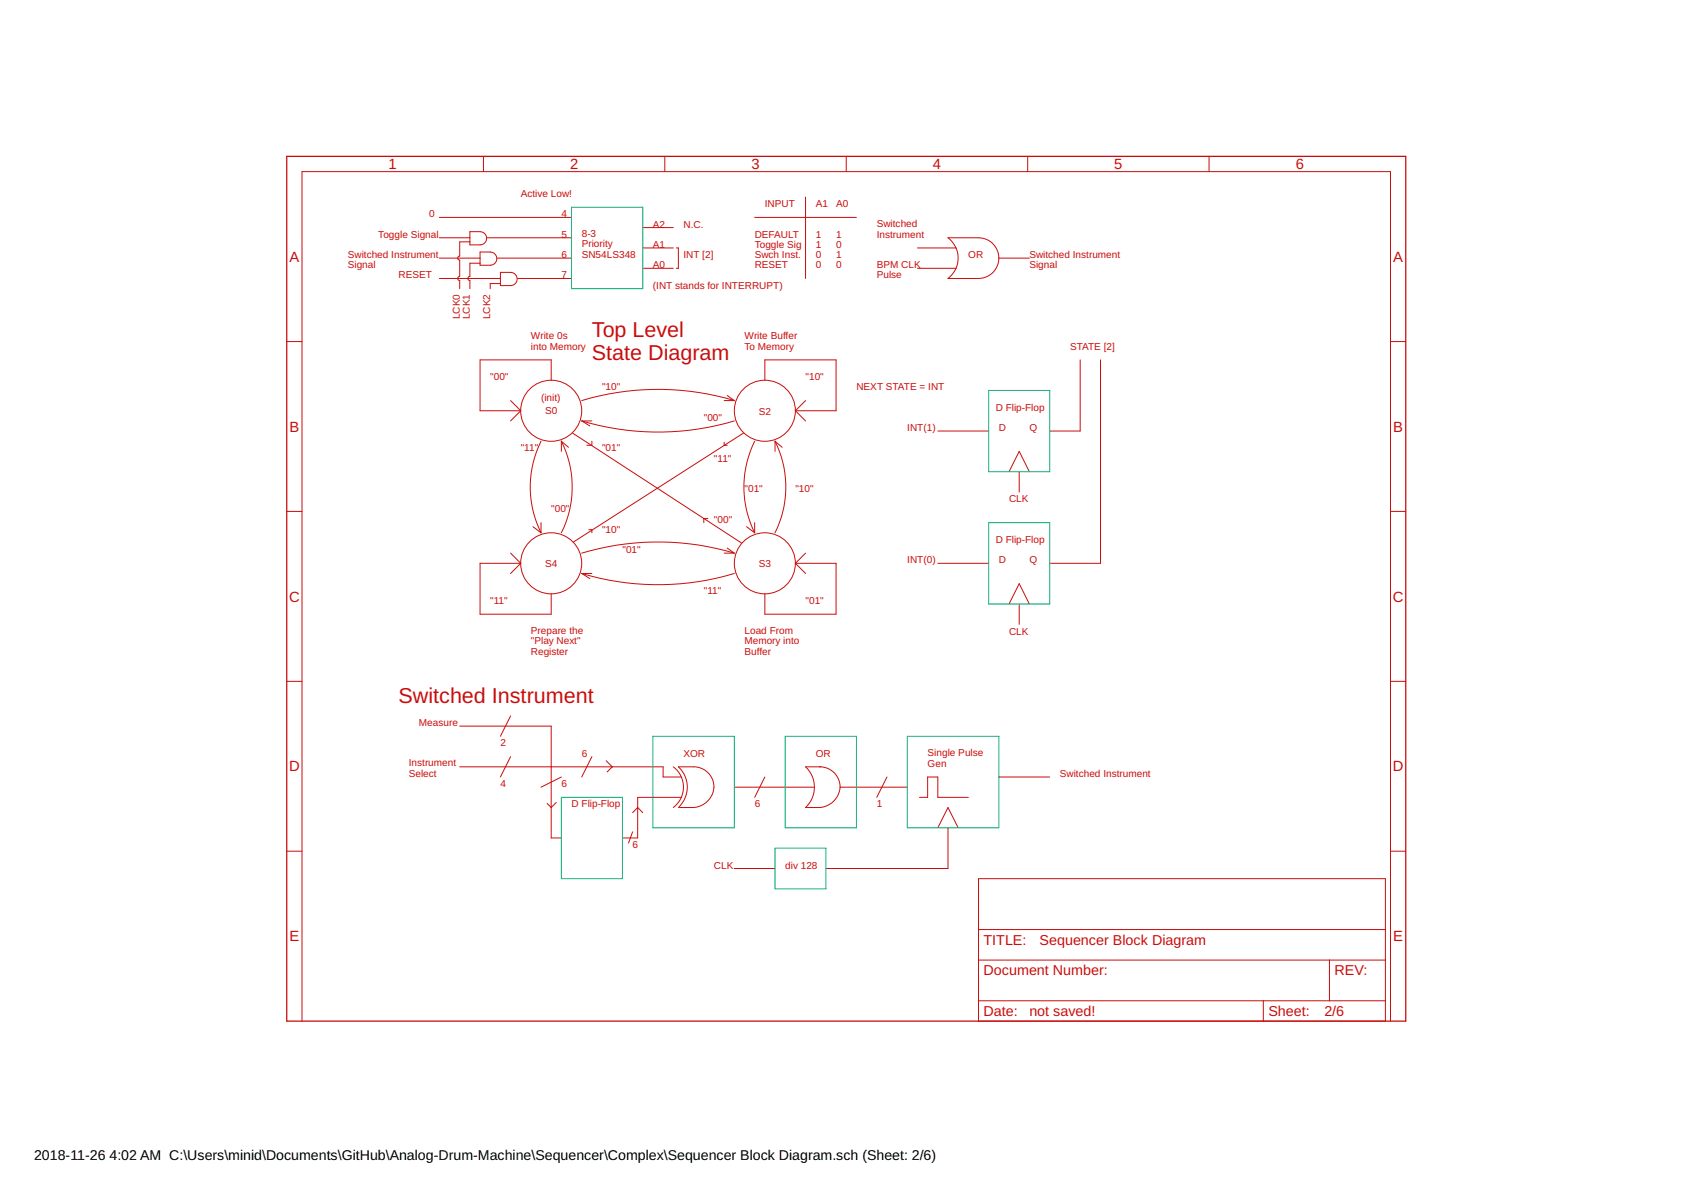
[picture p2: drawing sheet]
<svg xmlns="http://www.w3.org/2000/svg" width="420mm" height="297mm" viewBox="0 0 420 297" stroke-linecap="round" stroke-linejoin="round" font-family="sans-serif">
<g fill="none" stroke="#c90d0c" stroke-width=".25">
<path d="M120.7 39v3.8M166 39v3.8M211.3 39v3.8M256.6 39v3.8M301.8 39v3.8M109.7 54.3h33M109.7 59.4h7.6M117.3 57.8h2.5a1.65 1.65 0 0 1 1.7 1.7 1.65 1.65 0 0 1-1.7 1.6h-2.5zM121.6 59.4h21.1M160.5 56.8h7.6M188.4 54.3h25.4M201.1 49.2v20.3"/>
<path d="M236.7 59.4h7.6a5.1 5.1 0 0 1 5.1 5 5.1 5.1 0 0 1-5.1 5.1h-7.6a6.4 6.4 0 0 0 0-10.1zM109.7 64.4h10.1M109.7 69.5h15.2M117.3 60.4h-2.5v3.5a.51 .51 0 0 0-.5 .5 .51 .51 0 0 0 .5 .5v4.1a.51 .51 0 0 0-.5 .5 .51 .51 0 0 0 .5 .5v2.1M119.8 62.9h2.6a1.65 1.65 0 0 1 1.6 1.7 1.65 1.65 0 0 1-1.6 1.6h-2.6zM119.8 65.7h-2.5v3.3a.51 .51 0 0 0-.5 .5 .51 .51 0 0 0 .5 .5v2.1M124.2 64.4h18.5M124.9 68h2.6a1.65 1.65 0 0 1 1.6 1.6 1.65 1.65 0 0 1-1.6 1.7h-2.6zM124.9 70.8h-2.5v1.3M129.2 69.5h13.5M160.5 61.9h7.6M160.5 67h7.6"/>
<path d="M168.8 61.9h.6v5.1h-.6M229 61.9h9.7M229 67h9.7M249.4 64.4h7.6M71.6 85.3h3.8M127.5 100l2.5 2.5M137.6 94.9v-5.1h-17.8v12.7h10.2M145.2 100a66.1 66.1 0 0 1 38.1 0M180.8 100h2.5M181.5 98.7l1.8 1.3M190.9 94.9v-5.1h17.8v12.7h-10.1M201.1 100l-2.5 2.5"/>
<path d="M269.7 89.8v17.8h-7.6M274.7 89.8v50.8h-12.6M347.1 85.3h3.8M130 102.5l-2.5 2.6M135.1 110.1a25.6 25.6 0 0 0 0 22.9M140.1 110.1a25.6 25.6 0 0 1 0 22.9M140.1 110.1l1.8 1.6M140.1 110.1v2.6M142.9 108.1l42.2 27.4M145.2 105.1a66.6 66.6 0 0 0 38.1 0M145.2 105.1h2.6M145.2 105.1l2.1 1.2"/>
<path d="M147.8 110.1v1h-1.3M180.8 110.4v.7h.7M185.6 108.1l-42.4 27.2M188.4 110.1a25.6 25.6 0 0 0 0 22.9M193.5 110.1a25.6 25.6 0 0 1 0 22.9M193.5 110.1v2.6M193.5 110.1l1.8 1.6M198.6 102.5l2.5 2.6M234.1 107.6h12.7M251.9 117.8l2.5-5.1 2.6 5.1M254.4 117.8v5M71.6 127.7h3.8"/>
<path d="M127.5 138.1l2.5 2.5M133.1 131.5l2 1.5M135.1 130.5v2.5M145.2 138.1a66.6 66.6 0 0 1 38.1 0M147 132.2h.8v.8M176.7 129.4h-1v1.1M180.8 138.1h2.5M181.5 136.8l1.8 1.3M186.4 131.5l2 1.5M188.4 130.5v2.5M201.1 138.1l-2.5 2.5M347.1 127.7h3.8"/>
<path d="M130 140.6h-10.2v12.7h17.8v-5.1M130 140.6l-2.5 2.6M145.2 143.2a66.1 66.1 0 0 0 38.1 0M145.2 143.2l2.1 1.2M145.2 143.2h2.6M198.6 140.6h10.1v12.7h-17.8v-5.1M198.6 140.6l2.5 2.6M234.1 140.6h12.7M251.9 150.8l2.5-5.1 2.6 5.1M254.4 150.8v5.1M71.6 170.1h3.8M127.5 178.7l-2.6 5.1"/>
<path d="M347.1 170.1h3.8M114.8 181.3h22.8v27.9h2.5M114.8 191.4h50.7v2.6h4.6M127.5 188.9l-2.6 5.1M140.1 194l-5 2.5M147.8 188.9l-2.6 5.1M151.3 189.9l1.5 1.5-1.2 1.3M168.1 191.4a6.3 6.3 0 0 1 0 10.2M170.1 199h-10.9v10.2h-3.8M183.3 196.5h19.8M190.9 194l-2.5 5M204.7 191.4a5.1 5.1 0 0 1 5 5.1"/>
<path d="M204.9 191.4h-3.8a6.9 6.9 0 0 1 0 10.2h3.6a5.5 5.5 0 0 0 5-5.1M209.7 196.5h16.8M221.4 194l-2.5 5M229.6 199h2v-5h2.5v5h7.6M249.4 194h12.7M71.6 212.5h3.8M138.9 200.3l-1.3 1.3-1-1M157.9 202.8l1.3-1.2 1.3 1.2M157.9 207.6l-1 2.8M169.4 201.6a6.9 6.9 0 0 0 0-10.2h3.8a5 5 0 0 1 5 4.4 5 5 0 0 1-3.7 5.5l-1.3 .3h-3.6M183.3 216.8h10.2M234.1 206.6l2.6-5 2.5 5"/>
<path d="M236.7 206.6v10.2h-30.5M244.3 219.3h101.6v35.6h-101.6zM347.1 212.5h3.8M244.3 239.6h101.6M244.3 232h101.6M331.9 239.6v10.2M75.4 254.9v-212.1h271.7v212.1M244.3 249.8h101.6M315.4 249.8v5.1"/>
<circle cx="137.6" cy="102.5" r="7.6"/>
<circle cx="190.9" cy="102.5" r="7.6"/>
<circle cx="137.6" cy="140.6" r="7.6"/>
<circle cx="190.9" cy="140.6" r="7.6"/>
</g>
<path d="M71.6 39h279.3v215.9h-279.3z" fill="none" stroke="#c90d0c" stroke-width=".32"/>
<path d="M142.7 51.7h17.8v20.4h-17.8zM246.8 97.5h15.3v20.3h-15.3zM246.8 130.5h15.3v20.3h-15.3zM140.1 199h15.3v20.3h-15.3zM163 183.8h20.3v22.8h-20.3zM196 183.8h17.8v22.8h-17.8zM226.5 183.8h22.9v22.8h-22.9zM193.5 211.7h12.7v10.2h-12.7z" fill="none" stroke="#0dab76" stroke-width=".25"/>
<g font-size="5.4" fill="#c90d0c">
<text x="147.8" y="84.1">Top Level</text>
<text x="147.8" y="89.8">State Diagram</text>
<text x="99.5" y="175.5">Switched Instrument</text>
</g>
<g font-size="3.7" fill="#c90d0c">
<text x="97" y="42.2">1</text>
<text x="142.3" y="42.2">2</text>
<text x="187.6" y="42.2">3</text>
<text x="232.9" y="42.2">4</text>
<text x="278.2" y="42.2">5</text>
<text x="323.5" y="42.2">6</text>
<text x="72.3" y="65.3">A</text>
<text x="347.8" y="65.3">A</text>
<text x="72.3" y="107.7">B</text>
<text x="347.8" y="107.7">B</text>
<text x="72.2" y="150.2">C</text>
<text x="347.7" y="150.2">C</text>
<text x="72.2" y="192.6">D</text>
<text x="347.7" y="192.6">D</text>
<text x="72.3" y="235">E</text>
<text x="347.8" y="235">E</text>
</g>
<g font-size="3.6" fill="#c90d0c">
<text x="245.5" y="235.8">TITLE:</text>
<text x="259.5" y="235.8">Sequencer Block Diagram</text>
<text x="245.5" y="243.5">Document Number:</text>
<text x="333.2" y="243.5">REV:</text>
<text x="245.5" y="253.6">Date:</text>
<text x="257" y="253.6">not saved!</text>
<text x="316.7" y="253.6">Sheet:</text>
<text x="330.6" y="253.6">2/6</text>
</g>
<g font-size="3.5">
<text x="8.5" y="289.6">2018-11-26</text>
<text x="27.3" y="289.6">4:02 AM C:\Users\minid\Documents\GitHub\Analog-Drum-Machine\Sequencer\Complex\Sequencer Block Diagram.sch (Sheet: 2/6)</text>
</g>
<g font-size="2.5" fill="#c90d0c">
<text x="130" y="49.2">Active Low!</text>
<text x="190.9" y="51.7">INPUT</text>
<text x="203.6" y="51.7">A1</text>
<text x="208.7" y="51.7">A0</text>
<text x="94.4" y="59.4">Toggle Signal</text>
<text x="107.1" y="54.3">0</text>
<text x="140.2" y="54.3">4</text>
<text x="140.2" y="59.4">5</text>
<text x="145.2" y="59.1">8-3</text>
<text x="163" y="56.8">A2</text>
<text x="170.6" y="56.8">N.C.</text>
<text x="188.4" y="59.4">DEFAULT</text>
<text x="203.6" y="59.4">1</text>
<text x="208.7" y="59.4">1</text>
<text x="218.9" y="56.7">Switched</text>
<text x="218.9" y="59.4">Instrument</text>
<text x="86.8" y="64.3">Switched Instrument</text>
<text x="140.2" y="64.4">6</text>
<text x="145.2" y="61.8">Priority</text>
<text x="145.2" y="64.4">SN54LS348</text>
<text x="163" y="61.9">A1</text>
<text x="170.6" y="64.4">INT [2]</text>
<text x="188.4" y="61.9">Toggle Sig</text>
<text x="188.4" y="64.4">Swch Inst.</text>
<text x="203.6" y="61.9">1</text>
<text x="203.6" y="64.4">0</text>
<text x="208.7" y="64.4">1</text>
<text x="208.7" y="61.9">0</text>
<text x="241.7" y="64.4">OR</text>
<text x="257" y="64.3">Switched Instrument</text>
<text x="86.8" y="67">Signal</text>
<text x="99.5" y="69.5">RESET</text>
<text x="140.2" y="69.5">7</text>
<text x="163" y="67">A0</text>
<text x="188.4" y="67">RESET</text>
<text x="203.6" y="67">0</text>
<text x="208.7" y="67">0</text>
<text x="218.9" y="66.8">BPM CLK</text>
<text x="218.9" y="69.5">Pulse</text>
<text x="257" y="67">Signal</text>
<text x="163" y="72">(INT stands for INTERRUPT)</text>
<text x="114.8" y="79.7" transform="rotate(-90 114.8 79.7)">LCK0</text>
<text x="117.3" y="79.7" transform="rotate(-90 117.3 79.7)">LCK1</text>
<text x="122.4" y="79.7" transform="rotate(-90 122.4 79.7)">LCK2</text>
<text x="132.5" y="84.6">Write 0s</text>
<text x="132.5" y="87.3">into Memory</text>
<text x="185.9" y="84.6">Write Buffer</text>
<text x="185.9" y="87.3">To Memory</text>
<text x="267.1" y="87.3">STATE [2]</text>
<text x="122.4" y="94.9">&quot;00&quot;</text>
<text x="201.1" y="94.9">&quot;10&quot;</text>
<text x="135.1" y="100">(init)</text>
<text x="150.3" y="97.4">&quot;10&quot;</text>
<text x="213.8" y="97.4">NEXT STATE = INT</text>
<text x="136.1" y="103.3">S0</text>
<text x="175.7" y="105.1">&quot;00&quot;</text>
<text x="189.4" y="103.5">S2</text>
<text x="226.5" y="107.6">INT(1)</text>
<text x="248.6" y="102.5">D Flip-Flop</text>
<text x="249.4" y="107.6">D</text>
<text x="257" y="107.6">Q</text>
<text x="130" y="112.7">&quot;11&quot;</text>
<text x="150.3" y="112.7">&quot;01&quot;</text>
<text x="178.2" y="115.2">&quot;11&quot;</text>
<text x="185.9" y="122.8">&quot;01&quot;</text>
<text x="198.6" y="122.8">&quot;10&quot;</text>
<text x="251.9" y="125.4">CLK</text>
<text x="137.6" y="127.9">&quot;00&quot;</text>
<text x="178.2" y="130.5">&quot;00&quot;</text>
<text x="150.3" y="133">&quot;10&quot;</text>
<text x="248.6" y="135.5">D Flip-Flop</text>
<text x="136.1" y="141.6">S4</text>
<text x="155.4" y="138.1">&quot;01&quot;</text>
<text x="189.4" y="141.6">S3</text>
<text x="226.5" y="140.6">INT(0)</text>
<text x="249.4" y="140.6">D</text>
<text x="257" y="140.6">Q</text>
<text x="175.7" y="148.2">&quot;11&quot;</text>
<text x="122.4" y="150.8">&quot;11&quot;</text>
<text x="201.1" y="150.8">&quot;01&quot;</text>
<text x="132.5" y="158.1">Prepare the</text>
<text x="132.5" y="160.8">&quot;Play Next&quot;</text>
<text x="185.9" y="158.1">Load From</text>
<text x="185.9" y="160.8">Memory into</text>
<text x="251.9" y="158.4">CLK</text>
<text x="132.5" y="163.5">Register</text>
<text x="185.9" y="163.5">Buffer</text>
<text x="104.6" y="181.2">Measure</text>
<text x="102.1" y="191.3">Instrument</text>
<text x="124.9" y="186.3">2</text>
<text x="145.2" y="188.9">6</text>
<text x="170.6" y="188.9">XOR</text>
<text x="203.6" y="188.9">OR</text>
<text x="231.6" y="188.7">Single Pulse</text>
<text x="231.6" y="191.4">Gen</text>
<text x="102.1" y="193.9">Select</text>
<text x="124.9" y="196.5">4</text>
<text x="140.2" y="196.5">6</text>
<text x="264.6" y="193.9">Switched Instrument</text>
<text x="142.7" y="201.6">D Flip-Flop</text>
<text x="188.4" y="201.6">6</text>
<text x="218.9" y="201.6">1</text>
<text x="157.9" y="211.7">6</text>
<text x="178.2" y="216.8">CLK</text>
<text x="196" y="216.8">div 128</text>
</g>
</svg>
